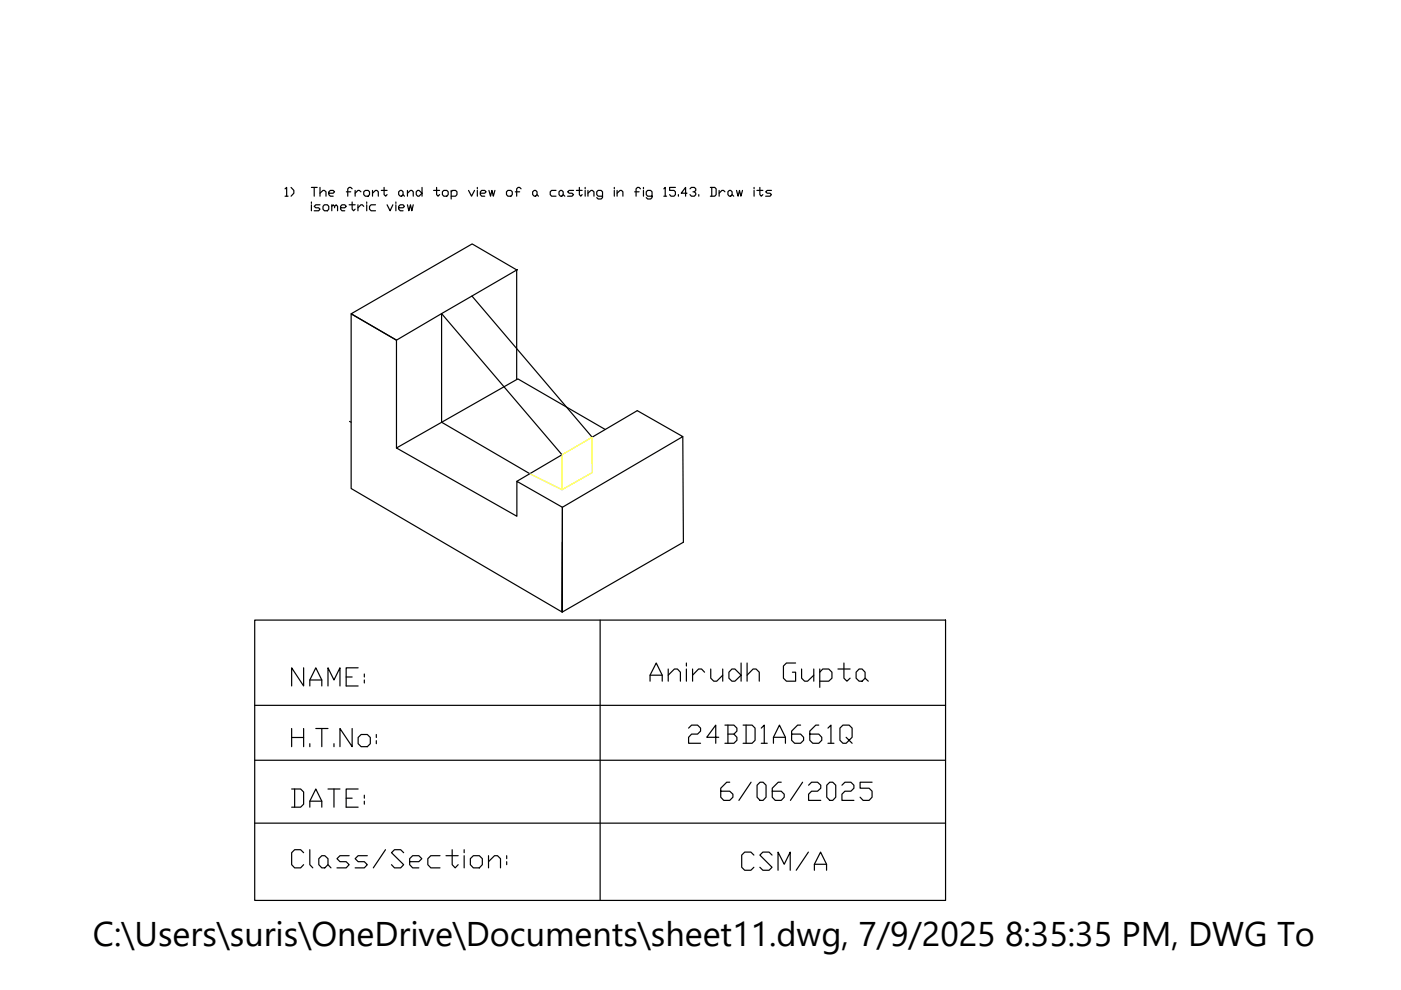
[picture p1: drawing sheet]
<svg xmlns="http://www.w3.org/2000/svg" width="297mm" height="210mm" viewBox="0 0 297 210" stroke-linecap="round" stroke-linejoin="round" font-family="sans-serif">
<!-- layer: 0 -->
<g fill="none" stroke="#000" stroke-width=".25">
<path d="M61.7 39.7l.6 .7v.6l-.6 .6M66 39.7h1.3M66.6 39.7v1.9M67.8 39.7v1.9M81.4 39.7v1.6l.4 .3 .3-.3M89.5 39.7v1.9M92.6 39.7v1.6l.3 .3 .3-.3M101.2 39.7v.3M122.8 39.7v1.6l.3 .3 .3-.3M124.1 39.7v.3M130.2 39.7v.3M136.4 39.7v.3"/>
<path d="M143.2 39.7h-1.2v.7h.9l.3 .3v.6l-.3 .3h-.6l-.3-.3M150.6 39.7h.9l.3 .3v1.3l-.3 .3h-.9M150.9 39.7v1.9M159.9 39.7v.3M161.1 39.7v1.6l.3 .3 .3-.3M60.4 40l.4-.3v1.9M60.4 41.6h.7M66 42.8v.3M66 43.4v1.3M67.8 41l.7-.6h.3l.3 .3v.9M67.8 43.4h-.8l-.4 .4 .4 .3h.5l.3 .3-.3 .3h-.9M68.8 43.4h.6l.3 .4v.6l-.3 .3h-.6l-.3-.3v-.6z"/>
<path d="M69.7 41h.9l.3-.3-.3-.3h-.6l-.3 .3v.6l.3 .3h.6M70.3 43.8l.3-.4 .3 .4v.3M70.3 43.4v1.3M70.9 43.8l.4-.4 .3 .4v.9M72.2 44.1h.9l.3-.3-.3-.4h-.6l-.3 .4v.6l.3 .3h.6M73.4 40.7h1M74 43.4h1.3M74.7 40l-.3-.3h-.4l-.3 .3v1.6M74.7 42.8v1.6l.3 .3 .3-.3M75.3 40.4v1.2M75.9 43.4v1.3M76.5 40.7l-.3-.3h-.3l-.6 .6"/>
<path d="M77.1 40.7l.4-.3h.5l.3 .3v.6l-.3 .3h-.5l-.4-.3zM77.1 43.8l-.3-.4h-.3l-.6 .7M77.8 42.8v.3M77.8 43.4v1.3M79 41l.6-.6h.3l.3 .3v.9M79 40.4v1.2M79.6 43.4h-.9l-.4 .4v.6l.4 .3h.9M80.8 40.4h1.3M82.1 43.4l.6 1.3 .6-1.3M83.9 42.8v.3M83.9 43.4v1.3M84.5 40.7l.4-.3h.3l.3 .3v.6l-.3 .3h-.3l-.4-.3z"/>
<path d="M84.5 44.1h1l.3-.3-.3-.4h-.6l-.4 .4v.6l.4 .3h.6M85.5 41.3l.3 .3M86.4 41l.6-.6h.3l.3 .3v.9M86.4 43.4l.3 1.3 .3-1.3 .3 1.3 .3-1.3M86.4 40.4v1.2M88.3 40.7l.2-.3h.3l.7 .6-.7 .6h-.3l-.2-.3zM91.9 40.4h1.3M93.8 40.7l.3-.3h.6l.3 .3v.6l-.3 .3h-.6l-.3-.3zM95.7 40.7l.3-.3h.6l.3 .3v.6l-.3 .3h-.9M95.7 40.4v1.8M99.3 40.4l.7 1.2 .6-1.2M101.2 40.4v1.2"/>
<path d="M101.8 41h1l.3-.3-.3-.3h-.7l-.3 .3v.6l.3 .3h.7M103.7 40.4l.3 1.2 .3-1.2 .3 1.2 .3-1.2M107.4 40.7l.3-.3h.6l.3 .3v.6l-.3 .3h-.6l-.3-.3zM109.2 40.7h1M109.7 57.2l-9.6-5.5-25.6 14.8 9.6 5.6v22.9M109.7 57.2h-.2v23.3M109.7 57.2l-9.6 5.6M110.5 40l-.3-.3h-.4l-.3 .3v1.6M112.9 40.7l.4-.3h.3l.3 .3v.6l-.3 .3h-.3l-.4-.3zM113.9 41.3l.3 .3M117.9 40.4h-.9l-.3 .3v.6l.3 .3h.9M118.5 40.7l.3-.3h.3l.3 .3v.6l-.3 .3h-.3l-.3-.3z"/>
<path d="M119.4 41.3l.3 .3M121.6 40.4h-.9l-.4 .3 .4 .3h.6l.3 .3-.3 .3h-1M122.2 40.4h1.2M124.1 40.4v1.2M124.7 41l.6-.6h.3l.3 .3v.9M124.7 40.4v1.2M127.7 41.6h-.9l-.3-.3v-.6l.3-.3h.7l.2 .3v1.2l-.2 .3h-.7l-.3-.3M130.2 40.4v1.2M130.8 41l.7-.6h.3l.3 .3v.9M130.8 40.4v1.2M134.6 40.7h.9M135.8 40l-.3-.3h-.3l-.3 .3v1.6"/>
<path d="M136.4 40.4v1.2M138.2 41.6h-.9l-.3-.3v-.6l.3-.3h.7l.2 .3v1.2l-.2 .3h-.7l-.3-.3M140.7 40l.3-.3v1.9M140.7 41.6h.6M143.8 41.3v.3M145.7 41h-1.3l1-1.3v1.9M146.3 40l.3-.3h.6l.3 .3v.4l-.3 .3h-.3M147.2 40.7l.3 .3v.3l-.3 .3h-.6l-.3-.3M148.2 41.3v.3M152.5 40.4v1.2M153.7 40.7l-.3-.3h-.3l-.6 .6M154.3 40.7l.3-.3h.3l.3 .3v.6l-.3 .3h-.3l-.3-.3z"/>
<path d="M155.2 41.3l.4 .3M156.2 40.4l.3 1.2 .3-1.2 .3 1.2 .3-1.2M159.9 40.4v1.2M160.5 40.4h1.2M163.6 40.4h-.9l-.4 .3 .4 .3h.6l.3 .3-.3 .3h-1M93.6 66.5l-9.5 5.6-9.6-5.6v37.1l44.7 26.2 25.7-14.8-.1-22.4M93.6 66.5l6.5-3.7 25.4 29.9 9.6-5.6 9.7 5.5-25.6 15v22.2M93.6 66.5l25.6 29.9-9.6 5.7M93.6 66.5v23l18.7 10.9M74.1 89.4l.4 .1M84.1 95l25.5 14.5v-7.4l9.6 5.5v22.2v-14.8M128.3 91l-18.5-10.7-25.7 14.7"/>
<path d="M54 131.5h146.5v59.4h-146.5zM127.2 131.5v59.4M54 149.5h146.5M61.8 154.5v3.8M61.8 156.4h2.6M64.4 141.6v3.8l-2.6-3.8v3.8M64.4 154.5v3.8M65.7 145.4v-1.2l1.3-2.6 1.2 2.6v1.2M65.7 144.2h2.5M65.7 157.7v.6M67 154.5h2.5M68.2 154.5v3.8"/>
<path d="M69.5 145.4v-3.8l1.3 2.6 1.3-2.6v3.8M70.8 157.7v.6M73.4 143.5h1.3M74.7 154.5v3.8l-2.6-3.8v3.8M75.9 141.6h-2.5v3.8h2.5M75.9 156.4l.7-.7h1.3l.6 .7v1.3l-.6 .6h-1.3l-.7-.6zM77.2 142.9v.6M77.2 144.2v.6M79.8 155.7v.7M79.8 157v.7M54 161.2h146.5M54 174.5h146.5"/>
<path d="M61.8 167.3h1.9l.7 .6v2.6l-.7 .6h-1.9M62.5 167.3v3.8M65.7 171.1v-1.2l1.3-2.6 1.2 2.6v1.2M65.7 169.9h2.5M69.5 167.3h2.6M70.8 167.3v3.8M73.4 169.2h1.3M75.9 167.3h-2.5v3.8h2.5M77.2 168.6v.6M77.2 169.9v.6M64.4 180.8l-.7-.6h-1.2l-.7 .6v2.5l.7 .7h1.2l.7-.7M65.7 180.2v3.1l.6 .7"/>
<path d="M67.6 182.1l.6-.7h.7l.6 .7v1.2l-.6 .7h-.7l-.6-.7zM69.5 183.3l.7 .7M74 181.4h-1.9l-.7 .7 .7 .6h1.3l.6 .6-.6 .7h-2M77.9 181.4h-2l-.6 .7 .6 .6h1.3l.7 .6-.7 .7h-1.9M81.7 180.2l-2.6 3.8M85.6 180.8l-.7-.6h-1.3l-.6 .6 2.6 2.5-.7 .7h-1.3l-.6-.7M86.9 182.7h1.9l.6-.6-.6-.7h-1.3l-.6 .7v1.2l.6 .7h1.3M93.3 181.4h-2l-.6 .7v1.2l.6 .7h2M94.6 181.4h2.5M95.9 180.2v3.1l.6 .7 .6-.7M98.4 180.2v.6M98.4 181.4v2.6"/>
<path d="M99.7 182.1l.7-.7h1.2l.7 .7v1.2l-.7 .7h-1.2l-.7-.7zM103.6 182.7l1.2-1.3h.7l.6 .7v1.9M103.6 181.4v2.6M107.4 181.4v.7M107.4 182.7v.6"/>
</g>
<path d="M119.2 96.4l6.3-3.7 .1 7.5-6.4 3.6zM112.3 100.4l6.9 3.4" fill="none" stroke="#ff0" stroke-width=".25"/>
<text font-size="9.3" x="136.9" y="147.1">Anirudh Gupta</text>
<g font-size="7.5">
<text x="145" y="158.8">24BD1A661Q</text>
<text x="152" y="171.1">6/06/2025</text>
<text x="156.3" y="185.9">CSM/A</text>
</g>
<text font-size="7.3" x="19.7" y="200.6">C:\Users\suris\OneDrive\Documents\sheet11.dwg, 7/9/2025 8:35:35 PM, DWG To PDF.p</text>
</svg>
